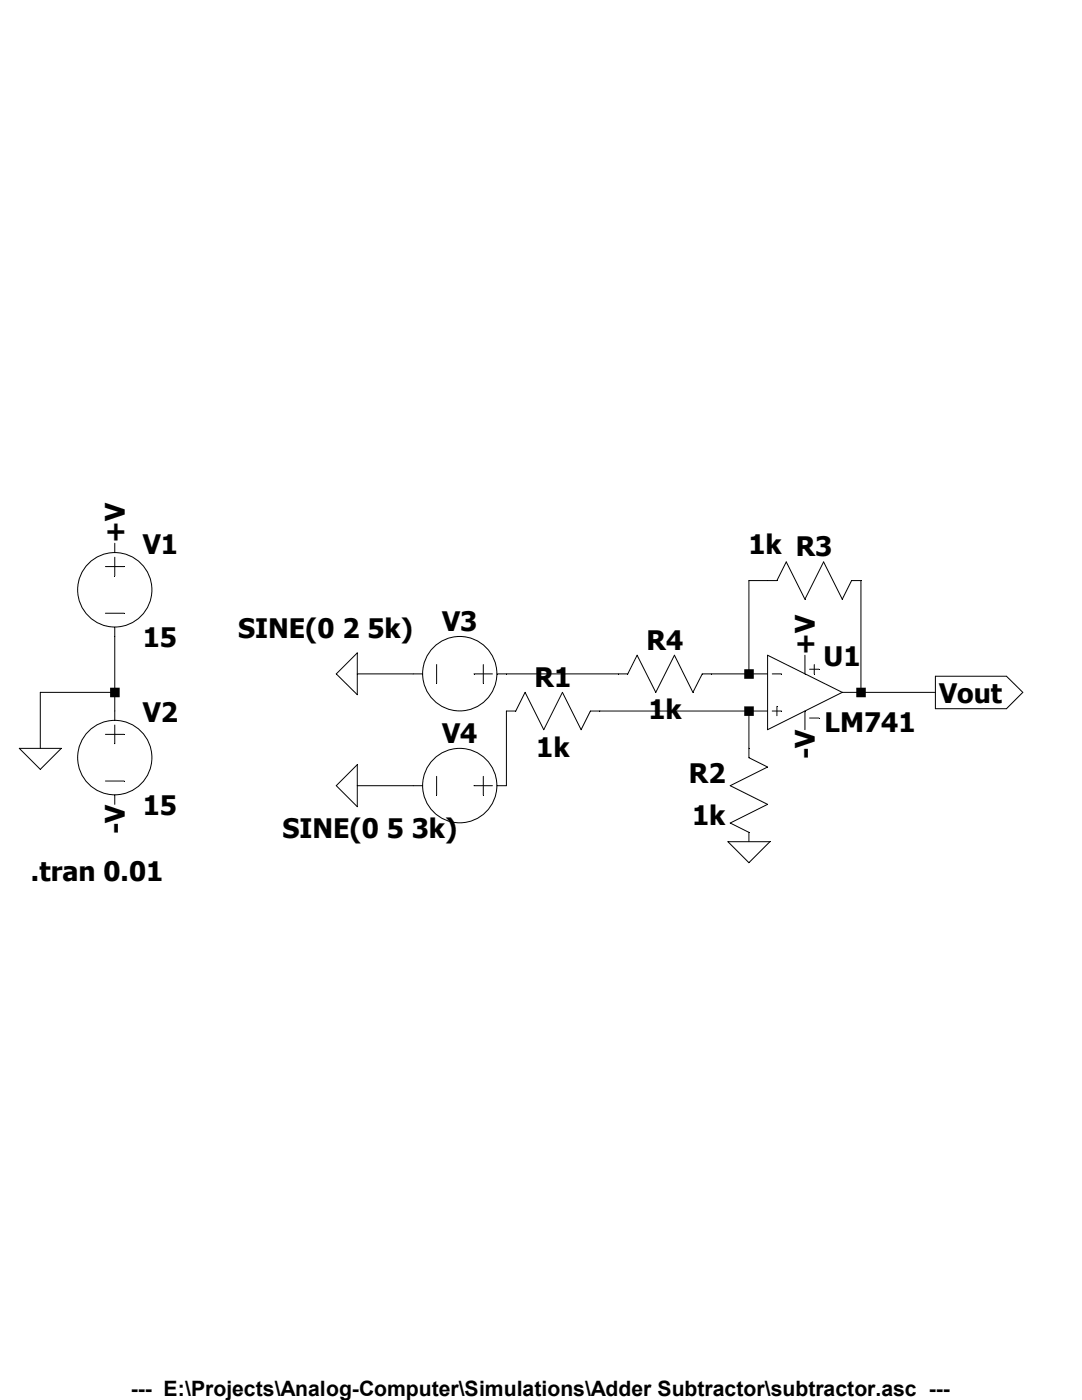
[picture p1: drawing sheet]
<svg xmlns="http://www.w3.org/2000/svg" width="216mm" height="279mm" viewBox="0 0 216 279" stroke-linecap="round" stroke-linejoin="round" font-family="sans-serif">
<g fill="none" stroke="#000" stroke-width=".2">
<path d="M21 113.1h3.8M22.9 108.4v1.9M22.9 111.2v3.7M21 122.4h3.8M22.9 125.2v18.6M22.9 138.2h-14.9v11.2M71.3 134.5h13M71.3 130.3v8.3l-4.2-4.1zM87.1 132.6v3.8M94.6 134.5h3.7M96.4 132.6v3.8M99.2 134.5h26.1l1.8-3.7 3.8 7.4 3.7-7.4 3.7 7.4 1.8-3.7h13.1"/>
<path d="M149.4 134.5v-18.6h5.6l1.9-3.8 3.7 7.5 3.7-7.5 3.8 7.5 1.8-3.7h1.9v22.3M153.2 130.8l14.9 7.4-14.9 7.4zM154.1 134.5h1.9M160.6 130.8v3.7M161.5 133.6h1.9M162.5 132.6v1.9M168.1 138.2h18.5M186.6 135h14.2l3.3 3.2-3.3 3.2h-14.2zM3.9 149.4h8.3l-4.2 4.1zM21 146.6h3.8M21 155.9h3.8M22.9 144.7v3.7"/>
<path d="M22.9 158.7v1.8M71.3 156.8h13M71.3 152.6v8.4l-4.2-4.2zM87.1 154.9v3.8M94.6 156.8h3.7M96.4 154.9v3.8M149.4 141.9v9.3l3.8 1.9-7.5 3.7 7.5 3.7-7.5 3.8 3.7 1.8v1.9M153.2 141.9h-35.4l-1.8 3.7-3.8-7.4-3.7 7.4-3.7-7.4-1.9 3.7h-1.9v14.9h-1.8M154.1 141.9h1.9M155 141v1.8M160.6 141.9v3.7M161.5 143.3h1.9"/>
<path d="M145.2 168h8.4l-4.2 4.2z"/>
<circle cx="22.9" cy="117.7" r="7.4"/>
<circle cx="91.7" cy="134.4" r="7.4"/>
<circle cx="22.9" cy="151.2" r="7.4"/>
<circle cx="91.7" cy="156.8" r="7.4"/>
</g>
<path d="M22 137.2h1.9v1.9h-1.9zM148.5 133.6h1.9v1.9h-1.9zM148.5 141h1.9v1.9h-1.9zM170.9 137.2h1.9v1.9h-1.9z" fill-rule="evenodd" fill="#000"/>
<g font-size="5.4">
<text x="24.9" y="108.4" transform="rotate(-90 24.9 108.4)">+V</text>
<text x="28.5" y="110.6">V1</text>
<text x="149.4" y="110.5">1k R3</text>
<text x="88.2" y="125.9">V3</text>
<text x="28.5" y="129.2">15</text>
<text x="47.5" y="127.3">SINE(0 2 5k)</text>
<text x="129" y="129.7">R4</text>
<text x="162.6" y="130.8" transform="rotate(-90 162.6 130.8)">+V</text>
<text x="106.7" y="137.1">R1</text>
<text x="164.3" y="132.9">U1</text>
<text x="129.4" y="143.6">1k</text>
<text x="187.4" y="140.3">Vout</text>
<text x="28.5" y="144.1">V2</text>
<text x="88.2" y="148.3">V4</text>
<text x="164.5" y="146.2">LM741</text>
<text x="107" y="151">1k</text>
<text x="162.6" y="151.6" transform="rotate(-90 162.6 151.6)">-V</text>
<text x="137.5" y="156.2">R2</text>
<text x="24.9" y="166.5" transform="rotate(-90 24.9 166.5)">-V</text>
<text x="28.5" y="162.7">15</text>
<text x="56.3" y="167.3">SINE(0 5 3k)</text>
<text x="138.1" y="164.5">1k</text>
<text x="6.2" y="175.7">.tran 0.01</text>
</g>
<text font-size="4.2" x="26.1" y="278.7">--- E:\Projects\Analog-Computer\Simulations\Adder Subtractor\subtractor.asc ---</text>
</svg>
